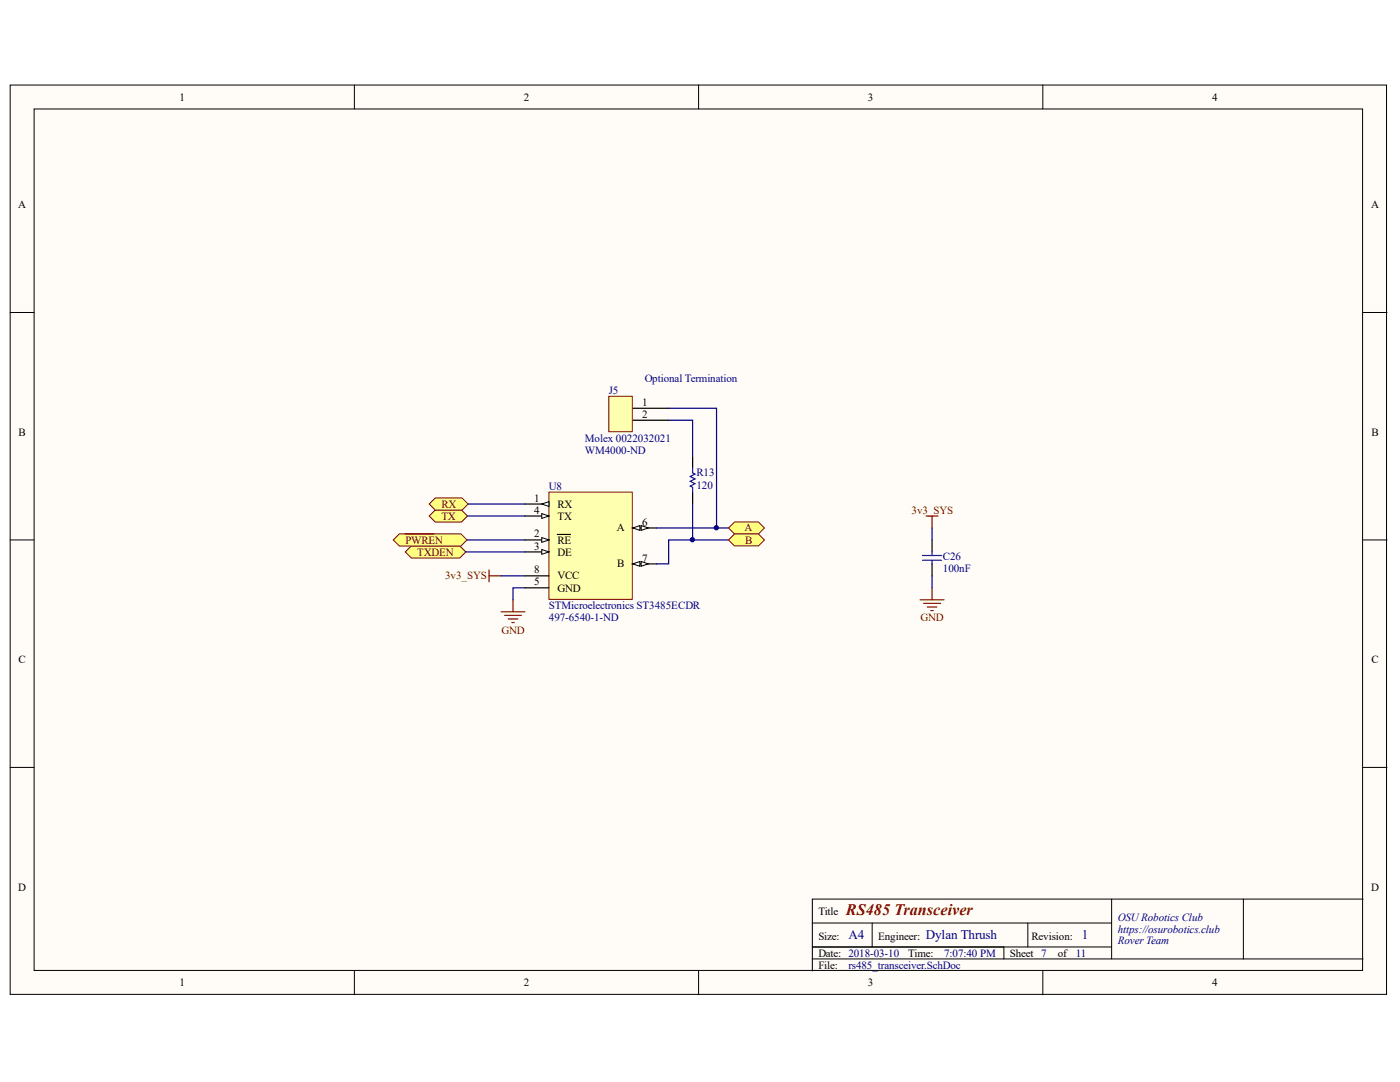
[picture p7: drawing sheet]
<svg xmlns="http://www.w3.org/2000/svg" width="279mm" height="216mm" viewBox="0 0 279 216" stroke-linecap="round" stroke-linejoin="round" font-family="sans-serif">
<g fill="#fffcf8" stroke="#000" stroke-width=".2">
<path d="M2 17h274.7v181.4h-274.7z"/>
<path d="M6.8 21.7h265.1v171.9h-265.1z"/>
</g>
<g fill="none" stroke="#000" stroke-width=".2">
<path d="M70.7 17v4.7M139.4 17v4.7M208.1 17v4.7M2 62.4h4.8M272 62.4h4.8M2 107.7h4.8M272 107.7h4.8M2 153.1h4.8M272 153.1h4.8M221.9 179.4v11.9M248.1 179.4h-86v14.3M272 179.4h-23.9v11.9"/>
<path d="M70.7 193.7v4.8M139.4 193.7v4.8M162.1 184.2h59.8M162.1 191.3h109.9M162.1 189h59.8M174.1 184.2v4.8M200.3 189v2.3M205.1 184.2v4.8M208.1 193.7v4.8"/>
</g>
<g fill="#ffff80" stroke="#800000" stroke-width=".2">
<path d="M85.7 103l1.2-1.3h5.2l1.2 1.3-1.2 1.2h-5.2z" fill-rule="evenodd"/>
<path d="M85.7 100.6l1.2-1.2h5.3l1.2 1.2-1.2 1.2h-5.3z" fill-rule="evenodd"/>
<path d="M80.9 110.1l1.2-1.2h9.7l1.2 1.2-1.2 1.2h-9.7z" fill-rule="evenodd"/>
<path d="M78.5 107.7l1.2-1.2h12.3l1.2 1.2-1.2 1.3h-12.3z" fill-rule="evenodd"/>
</g>
<g fill="none" stroke="#800000" stroke-width=".24">
<path d="M80.9 106.5h5.7M97.6 113.7v2.4M97.6 114.9h2.4M102.4 119.7v2.4M183.6 119.7h4.8M184.8 103h2.4M186 103v2.4M186 117.3v2.4M100 122.1h4.8M100.7 122.8h3.4M101.4 123.5h1.9M102.1 124.2h.5"/>
<path d="M184.3 120.4h3.4M185.1 121.1h1.9M185.8 121.8h.5"/>
</g>
<path d="M93.2 107.7h11.6M100 114.9h4.8M104.8 117.3h-2.4v2.4M131.1 105.4h14.3M145.4 107.7h-12v4.8h-2.3M186 105.4v2.3M186 114.9v2.4" fill="none" stroke="#000080" stroke-width=".24"/>
<path d="M186 107.7v2.4M186 112.5v2.4" fill="none" stroke="#000" stroke-width=".24"/>
<path d="M184.1 111.8h3.8M184.1 110.8h3.8M186 110.1v.7M186 111.8v.7" fill="none" stroke="#00f" stroke-width=".24"/>
<path d="M109.6 98.2h16.6v21.4h-16.6z" fill="#ffffb0" stroke="#800000" stroke-width=".2"/>
<path d="M104.8 100.6h4.8" fill="none" stroke="#000" stroke-width=".24"/>
<path d="M108.1 100.6l1.5-.5v1z" fill="#fffcf8" stroke="#000" stroke-width=".2"/>
<path d="M104.8 107.7h4.8" fill="none" stroke="#000" stroke-width=".24"/>
<path d="M108.1 107.3l1.5 .4-1.5 .5z" fill="#fffcf8" stroke="#000" stroke-width=".2"/>
<path d="M104.8 110.1h4.8M111.2 106.6h2.7" fill="none" stroke="#000" stroke-width=".24"/>
<path d="M108.1 109.7l1.5 .4-1.5 .5z" fill="#fffcf8" stroke="#000" stroke-width=".2"/>
<path d="M104.8 103h4.8" fill="none" stroke="#000" stroke-width=".24"/>
<path d="M108.1 102.5l1.5 .5-1.5 .4z" fill="#fffcf8" stroke="#000" stroke-width=".2"/>
<path d="M104.8 117.3h4.8M126.3 112.5h4.8" fill="none" stroke="#000" stroke-width=".24"/>
<g fill="#fffcf8" stroke="#000" stroke-width=".2">
<path d="M126.3 112.5l1.4-.5v1z"/>
<path d="M127.9 112l1.5 .5-1.5 .5z"/>
</g>
<path d="M126.3 105.4h4.8" fill="none" stroke="#000" stroke-width=".24"/>
<g fill="#fffcf8" stroke="#000" stroke-width=".2">
<path d="M126.3 105.4l1.4-.5v.9z"/>
<path d="M127.9 104.9l1.5 .5-1.5 .4z"/>
</g>
<path d="M138.2 91v2.4M138.2 98.2v2.4M104.8 114.9h4.8" fill="none" stroke="#000" stroke-width=".24"/>
<path d="M133.4 83.9h4.8v7.1M133.4 81.5h9.6v23.9M93 110.1h11.8M93.3 103h11.5M93.4 100.6h11.4M138.2 100.6v7.1" fill="none" stroke="#000080" stroke-width=".24"/>
<path d="M138.2 93.4v1l.5 .2-1 .5 1 .5-1 .4 1 .5-1 .5 .5 .2v1" fill="none" stroke="#00f" stroke-width=".24"/>
<g fill="#000080" stroke="#000080" stroke-width=".2">
<circle cx="138.2" cy="107.7" r=".43"/>
<circle cx="143" cy="105.3" r=".43"/>
</g>
<g fill="#ffff80" stroke="#800000" stroke-width=".2">
<path d="M145.4 105.4l1.2-1.2h4.8l1.2 1.2-1.2 1.1h-4.8z" fill-rule="evenodd"/>
<path d="M145.4 107.7l1.2-1.2h4.8l1.2 1.2-1.2 1.2h-4.8z" fill-rule="evenodd"/>
</g>
<path d="M126.3 81.5h7.1M126.3 83.9h7.1" fill="none" stroke="#000" stroke-width=".24"/>
<path d="M121.5 79.1h4.7v7h-4.7z" fill="#ffffb0" stroke="#800000" stroke-width=".2"/>
<text font-size="3.2" fill="#800000" x="168.8" y="182.5">RS485 Transceiver</text>
<g font-size="2.6" fill="#000080">
<text x="169.3" y="187.4">A4</text>
<text x="184.8" y="187.4">Dylan Thrush</text>
<text x="215.9" y="187.4">1</text>
</g>
<g font-size="2.2">
<text x="35.8" y="20.1">1</text>
<text x="104.6" y="20.1">2</text>
<text x="173.2" y="20.1">3</text>
<text x="241.9" y="20.1">4</text>
<text x="3.6" y="41.6">A</text>
<text x="273.6" y="41.6">A</text>
<text x="128.2" y="81">1</text>
<text x="128.2" y="83.4">2</text>
<text x="3.7" y="87">B</text>
<text x="273.7" y="87">B</text>
<text x="106.6" y="100.1">1</text>
<text x="111.2" y="101.3">RX</text>
<text x="106.6" y="107.2">2</text>
<text x="106.6" y="102.5">4</text>
<text x="111.2" y="103.7">TX</text>
<text x="123.1" y="106.1">A</text>
<text x="128.2" y="104.9">6</text>
<text x="106.6" y="109.7">3</text>
<text x="111.2" y="108.5">RE</text>
<text x="111.2" y="110.9">DE</text>
<text x="123.2" y="113.2">B</text>
<text x="128.2" y="112.1">7</text>
<text x="106.6" y="116.8">5</text>
<text x="106.6" y="114.4">8</text>
<text x="111.2" y="118.1">GND</text>
<text x="111.2" y="115.6">VCC</text>
<text x="3.7" y="132.3">C</text>
<text x="273.7" y="132.3">C</text>
<text x="3.6" y="177.7">D</text>
<text x="273.6" y="177.7">D</text>
<text x="163.3" y="182.5">Title</text>
<text x="163.3" y="187.5">Size:</text>
<text x="163.3" y="190.9">Date: 2018-03-10</text>
<text x="175.2" y="187.5">Engineer:</text>
<text x="181.2" y="190.9">Time:</text>
<text x="201.5" y="190.9">Sheet 7</text>
<text x="205.8" y="187.5">Revision:</text>
<text x="211.1" y="190.9">of</text>
<text x="35.8" y="196.8">1</text>
<text x="104.6" y="196.8">2</text>
<text x="163.3" y="193.3">File:</text>
<text x="173.2" y="196.8">3</text>
<text x="241.9" y="196.8">4</text>
</g>
<g font-size="2.2" fill="#000080">
<text x="128.7" y="76.2">Optional Termination</text>
<text x="121.5" y="78.6">J5</text>
<text x="116.7" y="88.1">Molex 0022032021</text>
<text x="116.7" y="90.6">WM4000-ND</text>
<text x="139" y="95.1">R13</text>
<text x="109.6" y="97.7">U8</text>
<text x="139" y="97.5">120</text>
<text x="188.2" y="111.8">C26</text>
<text x="188.2" y="114.2">100nF</text>
<text x="109.6" y="124">497-6540-1-ND</text>
<text x="109.6" y="121.6">STMicroelectronics ST3485ECDR</text>
<text x="223.1" y="183.7">OSURobotics Club</text>
<text x="188.4" y="190.9">7:07:40 PM</text>
<text x="214.7" y="190.9">11</text>
<text x="223.1" y="186.1">https://osurobotics.club</text>
<text x="223.1" y="188.5">Rover Team</text>
<text x="169.3" y="193.3">rs485_transceiver.SchDoc</text>
</g>
<g font-size="2.2" fill="#800000">
<text x="88.1" y="101.3">RX</text>
<text x="88.1" y="103.7">TX</text>
<text x="148.6" y="106.1">A</text>
<text x="181.9" y="102.5">3v3_SYS</text>
<text x="80.9" y="108.5">PWREN</text>
<text x="83.3" y="110.9">TXDEN</text>
<text x="148.7" y="108.5">B</text>
<text x="88.8" y="115.6">3v3_SYS</text>
<text x="183.7" y="124">GND</text>
<text x="100.1" y="126.4">GND</text>
</g>
</svg>
